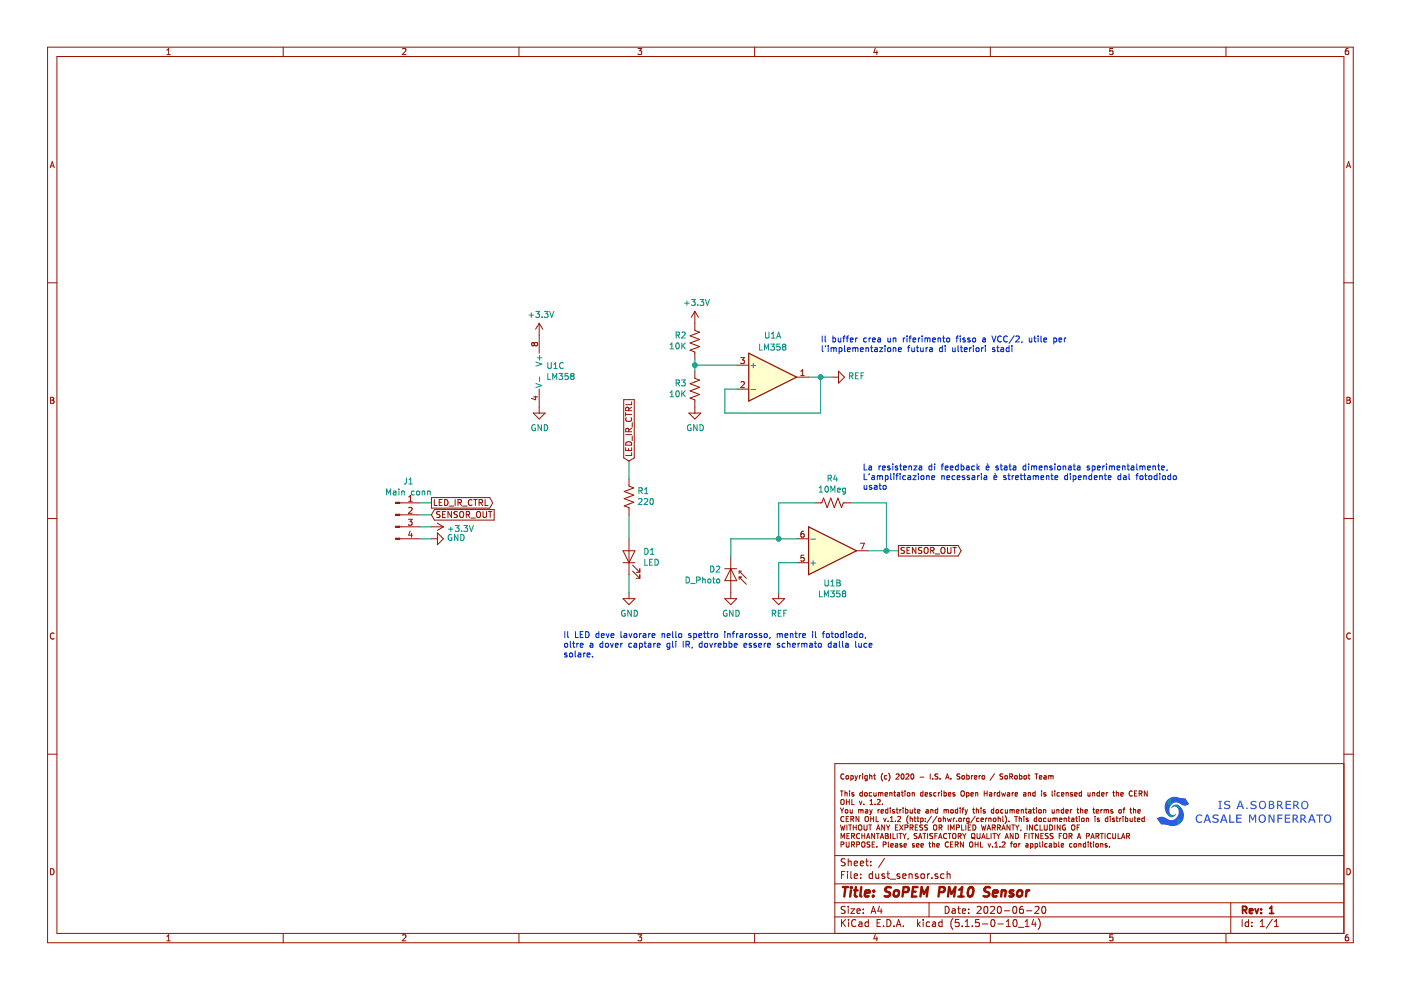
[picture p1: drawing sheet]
EESchema Schematic File Version 4
EELAYER 30 0
EELAYER END
$Descr A4 11693 8268
encoding utf-8
Sheet 1 1
Title "SoPEM PM10 Sensor"
Date "2020-06-20"
Rev "1"
Comp ""
Comment1 ""
Comment2 ""
Comment3 ""
Comment4 ""
$EndDescr
$Comp
L Amplifier_Operational:LM358 U1
U 1 1
P 6450 3150
F 0 "U1" H 6450 3500 50  0000 C CNN
F 1 "LM358" H 6450 3400 50  0000 C CNN
F 2 "Package_DIP:DIP-8_W7.62mm_LongPads" H 6450 3150 50  0001 C CNN
F 3 "http://www.ti.com/lit/ds/symlink/lm2904-n.pdf" H 6450 3150 50  0001 C CNN
	1    6450 3150
	1    0    0    -1  
$EndComp
$Comp
L Amplifier_Operational:LM358 U1
U 2 1
P 6950 4600
F 0 "U1" H 6950 4875 50  0000 C CNN
F 1 "LM358" H 6950 4966 50  0000 C CNN
F 2 "Package_DIP:DIP-8_W7.62mm_LongPads" H 6950 4600 50  0001 C CNN
F 3 "http://www.ti.com/lit/ds/symlink/lm2904-n.pdf" H 6950 4600 50  0001 C CNN
	2    6950 4600
	1    0    0    1   
$EndComp
$Comp
L Amplifier_Operational:LM358 U1
U 3 1
P 4600 3100
F 0 "U1" H 4558 3146 50  0000 L CNN
F 1 "LM358" H 4558 3055 50  0000 L CNN
F 2 "Package_DIP:DIP-8_W7.62mm_LongPads" H 4600 3100 50  0001 C CNN
F 3 "http://www.ti.com/lit/ds/symlink/lm2904-n.pdf" H 4600 3100 50  0001 C CNN
	3    4600 3100
	1    0    0    -1  
$EndComp
$Comp
L Device:R_US R4
U 1 1
P 6950 4200
F 0 "R4" V 6745 4200 50  0000 C CNN
F 1 "10Meg" V 6836 4200 50  0000 C CNN
F 2 "Resistor_THT:R_Axial_DIN0207_L6.3mm_D2.5mm_P7.62mm_Horizontal" V 6990 4190 50  0001 C CNN
F 3 "~" H 6950 4200 50  0001 C CNN
	1    6950 4200
	0    1    1    0   
$EndComp
$Comp
L Device:D_Photo D2
U 1 1
P 6100 4850
F 0 "D2" V 6004 4771 50  0000 R CNN
F 1 "D_Photo" V 6095 4771 50  0000 R CNN
F 2 "LED_THT:LED_D5.0mm_Horizontal_O1.27mm_Z3.0mm_IRBlack" H 6050 4850 50  0001 C CNN
F 3 "~" H 6050 4850 50  0001 C CNN
	1    6100 4850
	0    1    1    0   
$EndComp
$Comp
L Device:LED D1
U 1 1
P 5250 4650
F 0 "D1" V 5289 4533 50  0000 R CNN
F 1 "LED" V 5198 4533 50  0000 R CNN
F 2 "LED_THT:LED_D5.0mm_Horizontal_O1.27mm_Z3.0mm_Clear" H 5250 4650 50  0001 C CNN
F 3 "~" H 5250 4650 50  0001 C CNN
	1    5250 4650
	0    -1   -1   0   
$EndComp
Wire Wire Line
	6800 4200 6500 4200
Wire Wire Line
	6500 4200 6500 4500
Wire Wire Line
	6500 4500 6650 4500
Wire Wire Line
	7100 4200 7400 4200
Wire Wire Line
	7400 4200 7400 4600
Wire Wire Line
	7400 4600 7250 4600
Wire Wire Line
	6100 4650 6100 4500
Wire Wire Line
	6100 4500 6500 4500
Connection ~ 6500 4500
$Comp
L power:GND #PWR08
U 1 1
P 6100 4950
F 0 "#PWR08" H 6100 4700 50  0001 C CNN
F 1 "GND" H 6105 4777 50  0000 C CNN
F 2 "" H 6100 4950 50  0001 C CNN
F 3 "" H 6100 4950 50  0001 C CNN
	1    6100 4950
	1    0    0    -1  
$EndComp
$Comp
L power:REF #PWR09
U 1 1
P 6500 4950
F 0 "#PWR09" H 6500 4700 50  0001 C CNN
F 1 "REF" H 6505 4777 50  0000 C CNN
F 2 "" H 6500 4950 50  0001 C CNN
F 3 "" H 6500 4950 50  0001 C CNN
	1    6500 4950
	1    0    0    -1  
$EndComp
Wire Wire Line
	6500 4950 6500 4700
Wire Wire Line
	6500 4700 6650 4700
$Comp
L Device:R_US R1
U 1 1
P 5250 4150
F 0 "R1" H 5182 4104 50  0000 R CNN
F 1 "220" H 5182 4195 50  0000 R CNN
F 2 "Resistor_THT:R_Axial_DIN0207_L6.3mm_D2.5mm_P7.62mm_Horizontal" V 5290 4140 50  0001 C CNN
F 3 "~" H 5250 4150 50  0001 C CNN
	1    5250 4150
	-1   0    0    1   
$EndComp
$Comp
L power:GND #PWR05
U 1 1
P 5250 4950
F 0 "#PWR05" H 5250 4700 50  0001 C CNN
F 1 "GND" H 5255 4777 50  0000 C CNN
F 2 "" H 5250 4950 50  0001 C CNN
F 3 "" H 5250 4950 50  0001 C CNN
	1    5250 4950
	1    0    0    -1  
$EndComp
Wire Wire Line
	5250 4300 5250 4500
Wire Wire Line
	5250 4800 5250 4950
Text GLabel 7500 4600 2    50   Output ~ 0
SENSOR_OUT
Wire Wire Line
	7400 4600 7500 4600
Connection ~ 7400 4600
Text GLabel 5250 3850 1    50   Input ~ 0
LED_IR_CTRL
Wire Wire Line
	5250 3850 5250 4000
$Comp
L Device:R_US R2
U 1 1
P 5800 2850
F 0 "R2" H 5867 2804 50  0000 L CNN
F 1 "10K" H 5867 2895 50  0000 L CNN
F 2 "Resistor_THT:R_Axial_DIN0207_L6.3mm_D2.5mm_P7.62mm_Horizontal" V 5840 2840 50  0001 C CNN
F 3 "~" H 5800 2850 50  0001 C CNN
	1    5800 2850
	-1   0    0    1   
$EndComp
$Comp
L Device:R_US R3
U 1 1
P 5800 3250
F 0 "R3" H 5867 3204 50  0000 L CNN
F 1 "10K" H 5867 3295 50  0000 L CNN
F 2 "Resistor_THT:R_Axial_DIN0207_L6.3mm_D2.5mm_P7.62mm_Horizontal" V 5840 3240 50  0001 C CNN
F 3 "~" H 5800 3250 50  0001 C CNN
	1    5800 3250
	-1   0    0    1   
$EndComp
Wire Wire Line
	5800 3050 5800 3000
Wire Wire Line
	5800 3050 6150 3050
Wire Wire Line
	5800 3050 5800 3100
Connection ~ 5800 3050
Wire Wire Line
	6050 3250 6050 3450
Wire Wire Line
	6050 3450 6850 3450
Wire Wire Line
	6850 3450 6850 3150
Wire Wire Line
	6850 3150 6750 3150
Wire Wire Line
	6050 3250 6150 3250
$Comp
L power:GND #PWR07
U 1 1
P 5800 3400
F 0 "#PWR07" H 5800 3150 50  0001 C CNN
F 1 "GND" H 5805 3227 50  0000 C CNN
F 2 "" H 5800 3400 50  0001 C CNN
F 3 "" H 5800 3400 50  0001 C CNN
	1    5800 3400
	1    0    0    -1  
$EndComp
$Comp
L power:+3.3V #PWR06
U 1 1
P 5800 2700
F 0 "#PWR06" H 5800 2550 50  0001 C CNN
F 1 "+3.3V" H 5815 2873 50  0000 C CNN
F 2 "" H 5800 2700 50  0001 C CNN
F 3 "" H 5800 2700 50  0001 C CNN
	1    5800 2700
	1    0    0    -1  
$EndComp
$Comp
L power:+3.3V #PWR03
U 1 1
P 4500 2800
F 0 "#PWR03" H 4500 2650 50  0001 C CNN
F 1 "+3.3V" H 4515 2973 50  0000 C CNN
F 2 "" H 4500 2800 50  0001 C CNN
F 3 "" H 4500 2800 50  0001 C CNN
	1    4500 2800
	1    0    0    -1  
$EndComp
$Comp
L power:GND #PWR04
U 1 1
P 4500 3400
F 0 "#PWR04" H 4500 3150 50  0001 C CNN
F 1 "GND" H 4505 3227 50  0000 C CNN
F 2 "" H 4500 3400 50  0001 C CNN
F 3 "" H 4500 3400 50  0001 C CNN
	1    4500 3400
	1    0    0    -1  
$EndComp
$Comp
L power:REF #PWR010
U 1 1
P 6950 3150
F 0 "#PWR010" H 6950 2900 50  0001 C CNN
F 1 "REF" V 6955 3022 50  0000 R CNN
F 2 "" H 6950 3150 50  0001 C CNN
F 3 "" H 6950 3150 50  0001 C CNN
	1    6950 3150
	0    -1   -1   0   
$EndComp
Wire Wire Line
	6950 3150 6850 3150
Connection ~ 6850 3150
$Comp
L Connector:Conn_01x04_Male J1
U 1 1
P 3300 4300
F 0 "J1" H 3408 4581 50  0000 C CNN
F 1 "Main conn" H 3408 4490 50  0000 C CNN
F 2 "Connector_PinHeader_2.54mm:PinHeader_1x04_P2.54mm_Vertical" H 3300 4300 50  0001 C CNN
F 3 "~" H 3300 4300 50  0001 C CNN
	1    3300 4300
	1    0    0    -1  
$EndComp
$Comp
L power:+3.3V #PWR02
U 1 1
P 3600 4400
F 0 "#PWR02" H 3600 4250 50  0001 C CNN
F 1 "+3.3V" V 3615 4528 50  0000 L CNN
F 2 "" H 3600 4400 50  0001 C CNN
F 3 "" H 3600 4400 50  0001 C CNN
	1    3600 4400
	0    1    1    0   
$EndComp
$Comp
L power:GND #PWR01
U 1 1
P 3600 4500
F 0 "#PWR01" H 3600 4250 50  0001 C CNN
F 1 "GND" V 3605 4372 50  0000 R CNN
F 2 "" H 3600 4500 50  0001 C CNN
F 3 "" H 3600 4500 50  0001 C CNN
	1    3600 4500
	0    -1   -1   0   
$EndComp
Text GLabel 3600 4200 2    50   Output ~ 0
LED_IR_CTRL
Text GLabel 3600 4300 2    50   Input ~ 0
SENSOR_OUT
Wire Wire Line
	3500 4400 3600 4400
Wire Wire Line
	3600 4500 3500 4500
Wire Wire Line
	3500 4300 3600 4300
Wire Wire Line
	3600 4200 3500 4200
Text Notes 6850 2950 0    50   ~ 0
Il buffer crea un riferimento fisso a VCC/2, utile per \nl’implementazione futura di ulteriori stadi
Text Notes 7200 4100 0    50   ~ 0
La resistenza di feedback è stata dimensionata sperimentalmente,\nL’amplificazione necessaria è strettamente dipendente dal fotodiodo\nusato
Text Notes 4700 5500 0    50   ~ 0
Il LED deve lavorare nello spettro infrarosso, mentre il fotodiodo,\noltre a dover captare gli IR, dovrebbe essere schermato dalla luce\nsolare.
$EndSCHEMATC
